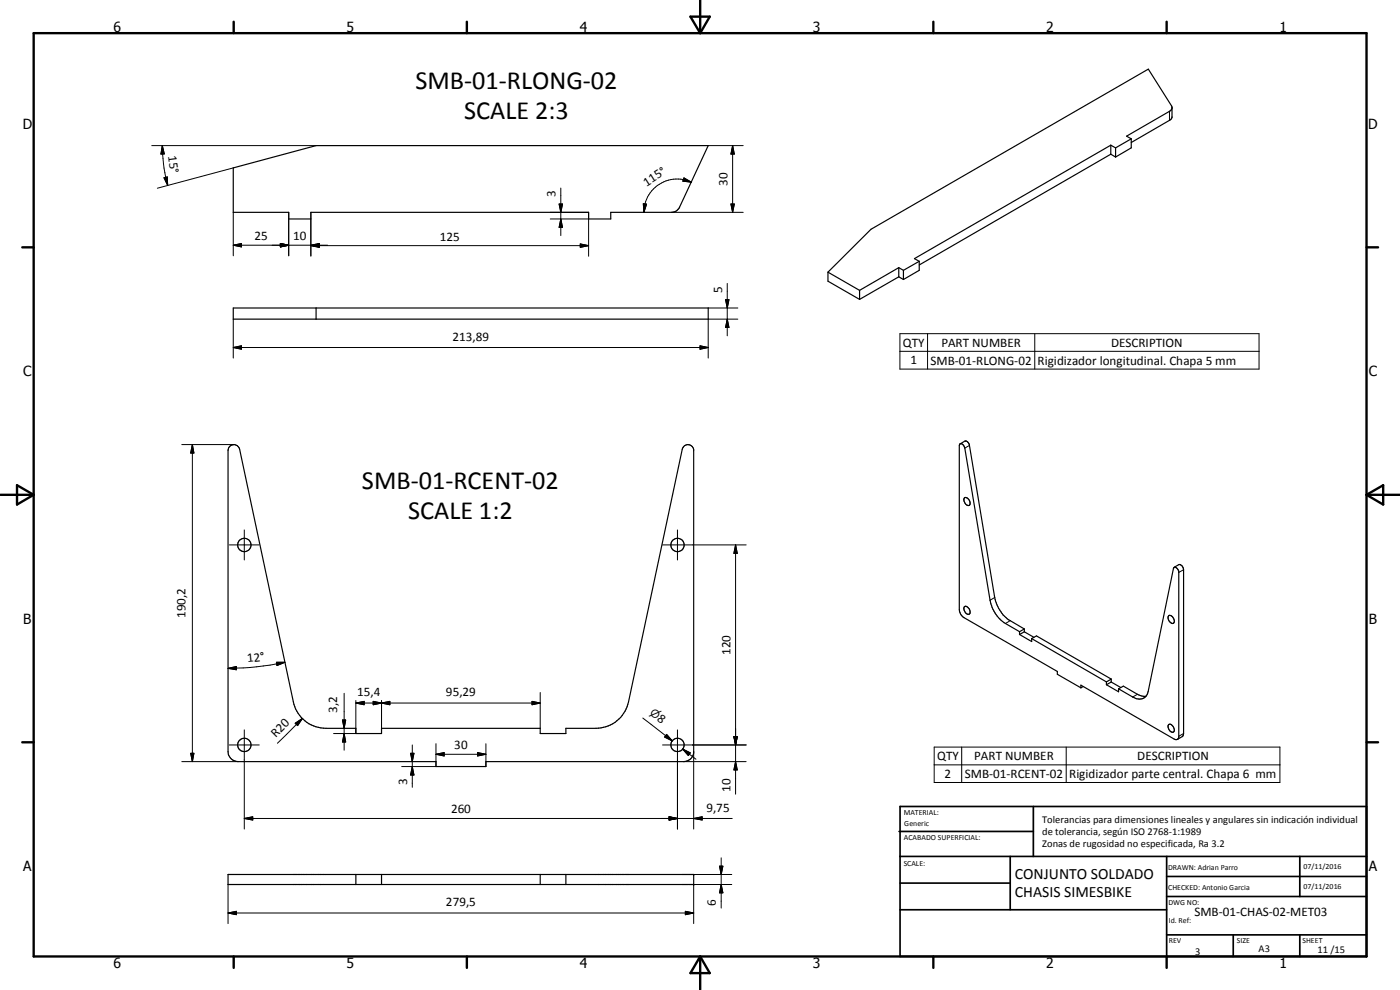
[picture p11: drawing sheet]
<svg xmlns="http://www.w3.org/2000/svg" width="420mm" height="297mm" viewBox="0 0 420 297" stroke-linecap="round" stroke-linejoin="round" font-family="sans-serif">
<g fill="none" stroke="#000" stroke-width=".35">
<path d="M351.7 32.4l-.3 .7-.4 .3-12.9 7.5 1.4 .8M70 50.4l24.9-6.7h117.6l-8.5 18.4a2.63 2.63 0 0 1-2.5 1.6h-18.2v2h-6.7v-2h-83.3v2h-6.7v-2h-16.6zM333.4 43.6l-59 34 1.5 .8M333.4 43.6l1.4 .8M333.4 43.6v2.7M333.4 46.3l1.4 .8M333.4 46.3l-57.5 33.2M334.8 44.4v2.7M339.5 41.7l-4.7 2.7M339.5 41.7v2.7l-4.7 2.7M339.5 42.8l11.7-6.8 .5-.8-.1-3.4-7-11.1-83.2 48.1-12.9 12.9M275.9 78.4v2.7l-4.8 2.8"/>
<path d="M275.9 78.4l-4.8 2.7M70 92.4h142.5v3.4h-142.5zM94.9 92.4v3.4M248.5 81.7v2.7l9.5 5.4M248.5 81.7l9.5 5.4M258 87.1v2.7M269.7 80.3l1.4 .8M269.7 80.3v2.8M269.7 83.1l1.4 .8M269.7 80.3l-11.7 6.8M269.7 83.1l-11.7 6.7M271.1 81.1v2.8"/>
<path d="M69.1 133.8a1.73 1.73 0 0 1 2.8 1l16.1 75.8a10 10 0 0 0 9.8 7.9h9v1.6h7.7v-1.6h47.6v1.6h7.7v-1.6h9a10 10 0 0 0 9.8-7.9l16.2-75.8a1.75 1.75 0 0 1 1.7-1.4 1.75 1.75 0 0 1 1.7 1.5v91a3 3 0 0 1-3 2.6h-59.4v1.5h-15v-1.5h-59.4a3 3 0 0 1-3-3v-90.3l.3-1zM288.2 133.2l1.4-.9a1.46 1.46 0 0 1 1.3 1.3l7.6 45.7a11.3 11.3 0 0 0 4.2 6.7l4.7 2.7M289.6 149.3a1.55 1.55 0 0 1 1.3 2.3 1.52 1.52 0 0 1-1.3-2.3zM352.4 170.2l1.4-.8a1.4 1.4 0 0 1 1.4 1.5v49.2l-.4 .9-1.4 .8M289.5 182a1.47 1.47 0 0 1 1.4 .7 1.47 1.47 0 0 1 0 1.6h-.6l-.6-.5-.4-1.2zM306 189.5v.9M306 190.4l3.6 2.1v-.9M306 189.5l-4.3-2.4a10.6 10.6 0 0 1-4.6-7l-7.6-45.6a1.23 1.23 0 0 0-1.4-1.3l-.2 .5v49.2a3 3 0 0 0 1.4 2.4l28 16.2v.8l7.1 4.1M307.4 189.6l-1.4 .8M307.4 188.7v.9M307.4 188.7l-1.4 .8M307.4 189.6l2.9 1.6"/>
<path d="M309.6 191.6l1.5-.8 22.4 13M309.6 191.6l22.5 13M350.7 184.8a1.43 1.43 0 0 1 1.5 .6 1.43 1.43 0 0 1 0 1.5 1.49 1.49 0 0 1-1.5-2.1zM324.4 206.4v-.8l28 16.1a.86 .86 0 0 0 1.4-.5v-49.7a1.22 1.22 0 0 0-1.5-1.2l-7.7 37.2-.7 1.4M325.1 206l-.7 .4M332.1 205.4l3.6 2.2v-.9M332.1 204.6v.8M333.5 204.6l2.9 1.7M333.5 204.6l-1.4 .8M333.5 203.8v.8M333.5 203.8l-1.4 .8M335.7 206.7l1.4-.8 4.7 2.6 2.1 .4"/>
<path d="M335.7 206.7l4.2 2.4a3 3 0 0 0 4-.2M350.7 217.4a1.45 1.45 0 0 1 1.4 .7 1.45 1.45 0 0 1 0 1.6 1.57 1.57 0 0 1-1.4-2.3zM68.4 262.4h139.8v3h-139.8zM106.8 262.4v3M114.5 262.4v3M162.1 262.4v3M169.8 262.4v3"/>
<circle cx="73.3" cy="163.5" r="2"/>
<circle cx="203.3" cy="163.5" r="2"/>
<circle cx="73.3" cy="223.5" r="1.99"/>
<circle cx="203.3" cy="223.5" r="2"/>
</g>
<g fill="none" stroke="#000" stroke-width=".3">
<path d="M351 33.4v2.7M45.5 43.7h49.4M48.7 43.7l.6 2.5h-1zM48.7 43.7a47.7 47.7 0 0 0 1.6 11.9M49.2 53.3l1-.2 .1 2.5zM70 50.4l-22.8 6.1M168.3 56.4v14.3M205.3 53.4l2.2 1.3-2.6-.3zM207.5 54.7a10.1 10.1 0 0 0-6.9-.6 9.9 9.9 0 0 0-7 7.1l-.4 2.5M212.5 43.7h10.5M219.9 43.7l.5 2.5h-1zM219.9 43.7v20"/>
<path d="M70 73.6l2.5-.5v1zM70 73.6h28.3M70 63.7v13.1M84.1 73.1l2.5 .5-2.5 .5zM86.6 63.7v13.1M93.3 73.6l2.5-.5v1zM93.3 73.7l2.5-.5v1zM93.3 73.7l2.5 .5v-1.1l-2.5 .5 2.5 .5M93.3 63.7v13.2M93.3 73.7h83.3M95.8 73.2l-2.5 .5M165.1 63.7h11.5v13.2"/>
<path d="M165.1 65.7h11.5M167.8 61.2h1l-.5 2.5zM168.3 65.7l.5 2.5h-1zM174.1 73.2l2.5 .5-2.5 .5zM193.1 61.1l.9 .2-.8 2.4zM201.5 63.7h21.5M219.4 61.2h1l-.5 2.5zM70 95.8v11.6M212.5 92.4h8.9M217.8 89.9h1l-.5 2.5zM218.3 95.8l.5 2.5h-1zM218.3 85v15.8"/>
<path d="M221.4 95.8h-8.9v11.6M70 104.3l2.5-.5v1zM70 104.3h142.5M210.1 103.8l2.4 .5-2.4 .5zM270.1 100.1h107.8v10.6h-107.8zM270.1 105.4h107.8M278.4 100.1v10.6M310.5 100.1v10.6M54.6 133.4h15.6M57.7 133.4l.5 2.5h-1zM57.7 133.4v95.1M290.9 133.6l-1.4 .9"/>
<path d="M73.3 159v9M203.3 159v9M68.8 163.5h9M198.8 163.5h25.1M220.8 163.5l.5 2.5h-1.1zM220.8 163.5v74.8M298.5 179.3l-1.4 .8M355.2 170.9l-1.4 .8M83 198.7h2.5l-2.4 1zM85.5 198.7l-8.5 1.4-8.6 .4M303.2 186.2l-1.5 .9M68.4 200.5l2.5-.5v1z"/>
<path d="M73.3 219v29.8M88.6 217l2.2-1.4-1.5 2.1zM90.8 215.6l-7.5 7.4M102.8 216h.9l-.4 2.5zM103.3 208v17.1M106.8 210.9l2.5-.5v1.1zM106.8 210.9h55.3M106.8 210.2v9.9h-6.7M112 210.4l2.5 .5-2.5 .6zM112 210.4l5 1.1v-1.1l-5 1.1zM114.5 210.9l2.5-.5v1.1zM114.5 210.2v9.9"/>
<path d="M159.7 210.4l2.4 .5-2.4 .6zM162.1 207.8v10.7M192.9 215.4l8.8 6.9M203.3 219v29.8M341.4 208.3l-1.5 .8M54.6 228.5h16.8M57.2 226h1l-.5 2.5zM68.8 223.5h9M103.3 220.1l.4 2.5h-.9zM123.2 226h1l-.5 2.5zM123.7 230l.5 2.5h-1zM123.7 223.5v12.7"/>
<path d="M130.8 226.3l2.5-.5v1zM130.8 226.3h15M130.8 223.1v6.9h-10.2M143.3 225.8l2.5 .5-2.5 .5zM145.8 223.1v6.9M198.8 223.5h25.1M199.8 220.8l1.9 1.5M200.1 220.3l1.6 2-2.2-1.2zM204.9 224.7l2.3 1.2-.6 .8zM204.9 224.7l4 3.1M205.2 228.5h18.7M208.2 225.5v23.3"/>
<path d="M220.2 221h1.1l-.5 2.5zM220.8 228.5l.5 2.5h-1.1zM280.4 224.2h103.7v10.6h-103.7zM280.4 229.5h103.7M288.6 224.2v10.6M320 224.2v10.6M355.2 220.1l-1.4 .8M73.3 245.6l2.5-.5v.9zM73.3 245.6h146.4M200.8 245.1l2.5 .5-2.5 .4zM208.2 245.6l2.5-.5v.9zM215.9 259.9h1l-.5 2.5z"/>
<path d="M216.4 257.4v15.1M68.4 273.9l2.5-.5v1zM68.4 273.9h139.8M68.4 265.4v11.7M205.7 273.4l2.5 .5-2.5 .5zM208.2 262.4h11.4M216.4 265.4l.5 2.5h-1zM219.6 265.4h-11.4v11.7"/>
</g>
<g fill="#000">
<circle cx="208.2" cy="262.4" r=".18"/>
<circle cx="208.2" cy="265.4" r=".18"/>
</g>
<g fill="none" stroke="#000" stroke-width=".71">
<path d="M10.1 9.9h400v277.1h-400zM70.1 6.5v3.4M140.1 6.5v3.4M207.2 5h5.8l-2.9 4.9zM210.1 0v9.9M280.1 6.5v3.4M350.1 6.5v3.4M6.7 74.2h3.4M410.1 74.2h3.5M.1 148.5h10M5.1 145.6l5 2.9-5 2.9zM410.1 148.5h10"/>
<path d="M410.1 148.5l5-2.9v5.8zM6.7 222.7h3.4M410.1 222.7h3.5M70.1 287v3.4M140.1 287v3.4M210.1 287v10M210.1 287l2.9 5h-5.8zM280.1 287v3.4M350.1 287v3.4"/>
</g>
<g fill="none" stroke="#000" stroke-width=".51">
<path d="M269.8 249.5h40.3M270.1 242h140v45h-140zM270.1 257h140M303.2 257v16M310.1 242v15M350.1 257v30M390.1 257v12M270.1 265h33.1M270.1 273h80M350.1 269h60M350.1 263h60M350.1 280.5h60"/>
<path d="M370.1 280.5v6.5M390.1 280.5v6.5"/>
</g>
<g fill="#000">
<path d="M49.2 53.3l1-.2 .1 2.5zM48.7 43.7l.6 2.5h-1zM205.3 53.4l2.2 1.3-2.6-.3zM219.9 43.7l.5 2.5h-1zM70 73.6l2.5-.5v1zM84.1 73.1l2.5 .5-2.5 .5zM93.3 73.6l2.5-.5v1zM93.3 73.7l2.5-.5v1zM167.8 61.2h1l-.5 2.5zM168.3 65.7l.5 2.5h-1zM174.1 73.2l2.5 .5-2.5 .5zM193.1 61.1l.9 .2-.8 2.4z"/>
<path d="M219.4 61.2h1l-.5 2.5zM217.8 89.9h1l-.5 2.5zM218.3 95.8l.5 2.5h-1zM70 104.3l2.5-.5v1zM210.1 103.8l2.4 .5-2.4 .5zM57.7 133.4l.5 2.5h-1zM220.8 163.5l.5 2.5h-1.1zM68.4 200.5l2.5-.5v1zM83 198.7h2.5l-2.4 1zM88.6 217l2.2-1.4-1.5 2.1zM102.8 216h.9l-.4 2.5zM106.8 210.9l2.5-.5v1.1z"/>
<path d="M112 210.4l2.5 .5-2.5 .6zM114.5 210.9l2.5-.5v1.1zM159.7 210.4l2.4 .5-2.4 .6zM57.2 226h1l-.5 2.5zM103.3 220.1l.4 2.5h-.9zM123.2 226h1l-.5 2.5zM123.7 230l.5 2.5h-1zM130.8 226.3l2.5-.5v1zM143.3 225.8l2.5 .5-2.5 .5zM200.1 220.3l1.6 2-2.2-1.2zM204.9 224.7l2.3 1.2-.6 .8zM220.2 221h1.1l-.5 2.5z"/>
<path d="M220.8 228.5l.5 2.5h-1.1zM73.3 245.6l2.5-.5v.9zM200.8 245.1l2.5 .5-2.5 .4zM208.2 245.6l2.5-.5v.9zM215.9 259.9h1l-.5 2.5zM68.4 273.9l2.5-.5v1zM205.7 273.4l2.5 .5-2.5 .5zM216.4 265.4l.5 2.5h-1z"/>
</g>
<g font-size="7.9">
<text x="124.7" y="26.8">SMB-01-RLONG-02</text>
<text x="139.3" y="35.7">SCALE 2:3</text>
<text x="108.6" y="146.9">SMB-01-RCENT-02</text>
<text x="122.5" y="155.8">SCALE 1:2</text>
</g>
<g font-size="4.7">
<text x="304.6" y="263.8">CONJUNTO SOLDADO</text>
<text x="304.6" y="269.2">CHASIS SIMESBIKE</text>
</g>
<g font-size="4.2">
<text x="34" y="9.6">6</text>
<text x="104" y="9.6">5</text>
<text x="174" y="9.6">4</text>
<text x="244" y="9.6">3</text>
<text x="314" y="9.6">2</text>
<text x="384" y="9.6">1</text>
<text x="6.8" y="38.7">D</text>
<text x="410.6" y="38.7">D</text>
<text x="7" y="112.9">C</text>
<text x="410.8" y="112.9">C</text>
<text x="7" y="187.1">B</text>
<text x="410.8" y="187.1">B</text>
<text x="7" y="261.4">A</text>
<text x="410.8" y="261.4">A</text>
<text x="34" y="290.4">6</text>
<text x="104" y="290.4">5</text>
<text x="174" y="290.4">4</text>
<text x="244" y="290.4">3</text>
<text x="314" y="290.4">2</text>
<text x="384" y="290.4">1</text>
</g>
<g font-size="3.9">
<text x="50.5" y="46.9" transform="rotate(83 50.5 46.9)">15°</text>
<text x="166.7" y="59.2" transform="rotate(-90 166.7 59.2)">3</text>
<text x="194" y="56" transform="rotate(-32 194 56)">115°</text>
<text x="218.3" y="55.7" transform="rotate(-90 218.3 55.7)">30</text>
<text x="76.4" y="72.1">25</text>
<text x="88" y="72.1">10</text>
<text x="132" y="72.2">125</text>
<text x="216.7" y="87.8" transform="rotate(-90 216.7 87.8)">5</text>
<text x="135.8" y="102.2">213,89</text>
<text x="271" y="104.1">QTY</text>
<text x="282.5" y="104.1">PART NUMBER</text>
<text x="333.4" y="104.1">DESCRIPTION</text>
<text x="273.3" y="109.3">1</text>
<text x="279.3" y="109.4">SMB-01-RLONG-02</text>
<text x="311.4" y="109.4">Rigidizador longitudinal. Chapa 5 mm</text>
<text x="55.7" y="185.5" transform="rotate(-90 55.7 185.5)">190,2</text>
<text x="219.2" y="196.5" transform="rotate(-90 219.2 196.5)">120</text>
<text x="74.2" y="198.8" transform="rotate(-6 74.2 198.8)">12°</text>
<text x="107.2" y="208.9">15,4</text>
<text x="133.8" y="208.9">95,29</text>
<text x="101.2" y="213.8" transform="rotate(-90 101.2 213.8)">3,2</text>
<text x="197.1" y="215.9" transform="rotate(38 197.1 215.9)">8</text>
<text x="82.8" y="221.4" transform="rotate(-45 82.8 221.4)">R20</text>
<text x="136.3" y="224.8">30</text>
<text x="281.3" y="228.1">QTY</text>
<text x="283.5" y="233.4">2</text>
<text x="289.5" y="233.4">SMB-01-RCENT-02</text>
<text x="292.3" y="228.1">PART NUMBER</text>
<text x="320.9" y="233.5">Rigidizador parte central. Chapa 6 mm</text>
<text x="341.3" y="228.1">DESCRIPTION</text>
<text x="122.2" y="235.5" transform="rotate(-90 122.2 235.5)">3</text>
<text x="219.2" y="237.6" transform="rotate(-90 219.2 237.6)">10</text>
<text x="135.4" y="244">260</text>
<text x="212" y="243.5">9,75</text>
<text x="133.8" y="271.9">279,5</text>
<text x="214.9" y="271.7" transform="rotate(-90 214.9 271.7)">6</text>
<text x="358.5" y="275">SMB-01-CHAS-02-MET03</text>
</g>
<text font-size="3.3" x="194.8" y="214.2" transform="rotate(38 194.8 214.2)">⌀</text>
<g font-size="3.1">
<text x="312.7" y="246.8">Tolerancias para dimensiones lineales y angulares sin indicación individual</text>
<text x="312.7" y="250.4">de tolerancia, según ISO 2768-1:1989</text>
<text x="312.7" y="254">Zonas de rugosidad no especificada, Ra 3.2</text>
<text x="358.7" y="286.4">3</text>
<text x="377.7" y="285.6">A3</text>
<text x="395.4" y="285.9">11 /15</text>
</g>
<g font-size="2.4">
<text x="271.2" y="244.4">MATERIAL:</text>
<text x="271.3" y="252">ACABADO SUPERFICIAL:</text>
<text x="271.4" y="247.9">Generic</text>
<text x="271.2" y="259.7">SCALE:</text>
<text x="350.6" y="261">DRAWN: Adrian Parro</text>
<text x="391.2" y="260.6">07/11/2016</text>
<text x="350.6" y="267">CHECKED: Antonio Garcia</text>
<text x="391.2" y="266.7">07/11/2016</text>
<text x="350.6" y="271.4">DWG NO:</text>
<text x="350.8" y="276.9">Id. Ref:</text>
<text x="350.8" y="282.8">REV</text>
<text x="371.2" y="282.9">SIZE</text>
<text x="390.9" y="282.9">SHEET</text>
</g>
</svg>
